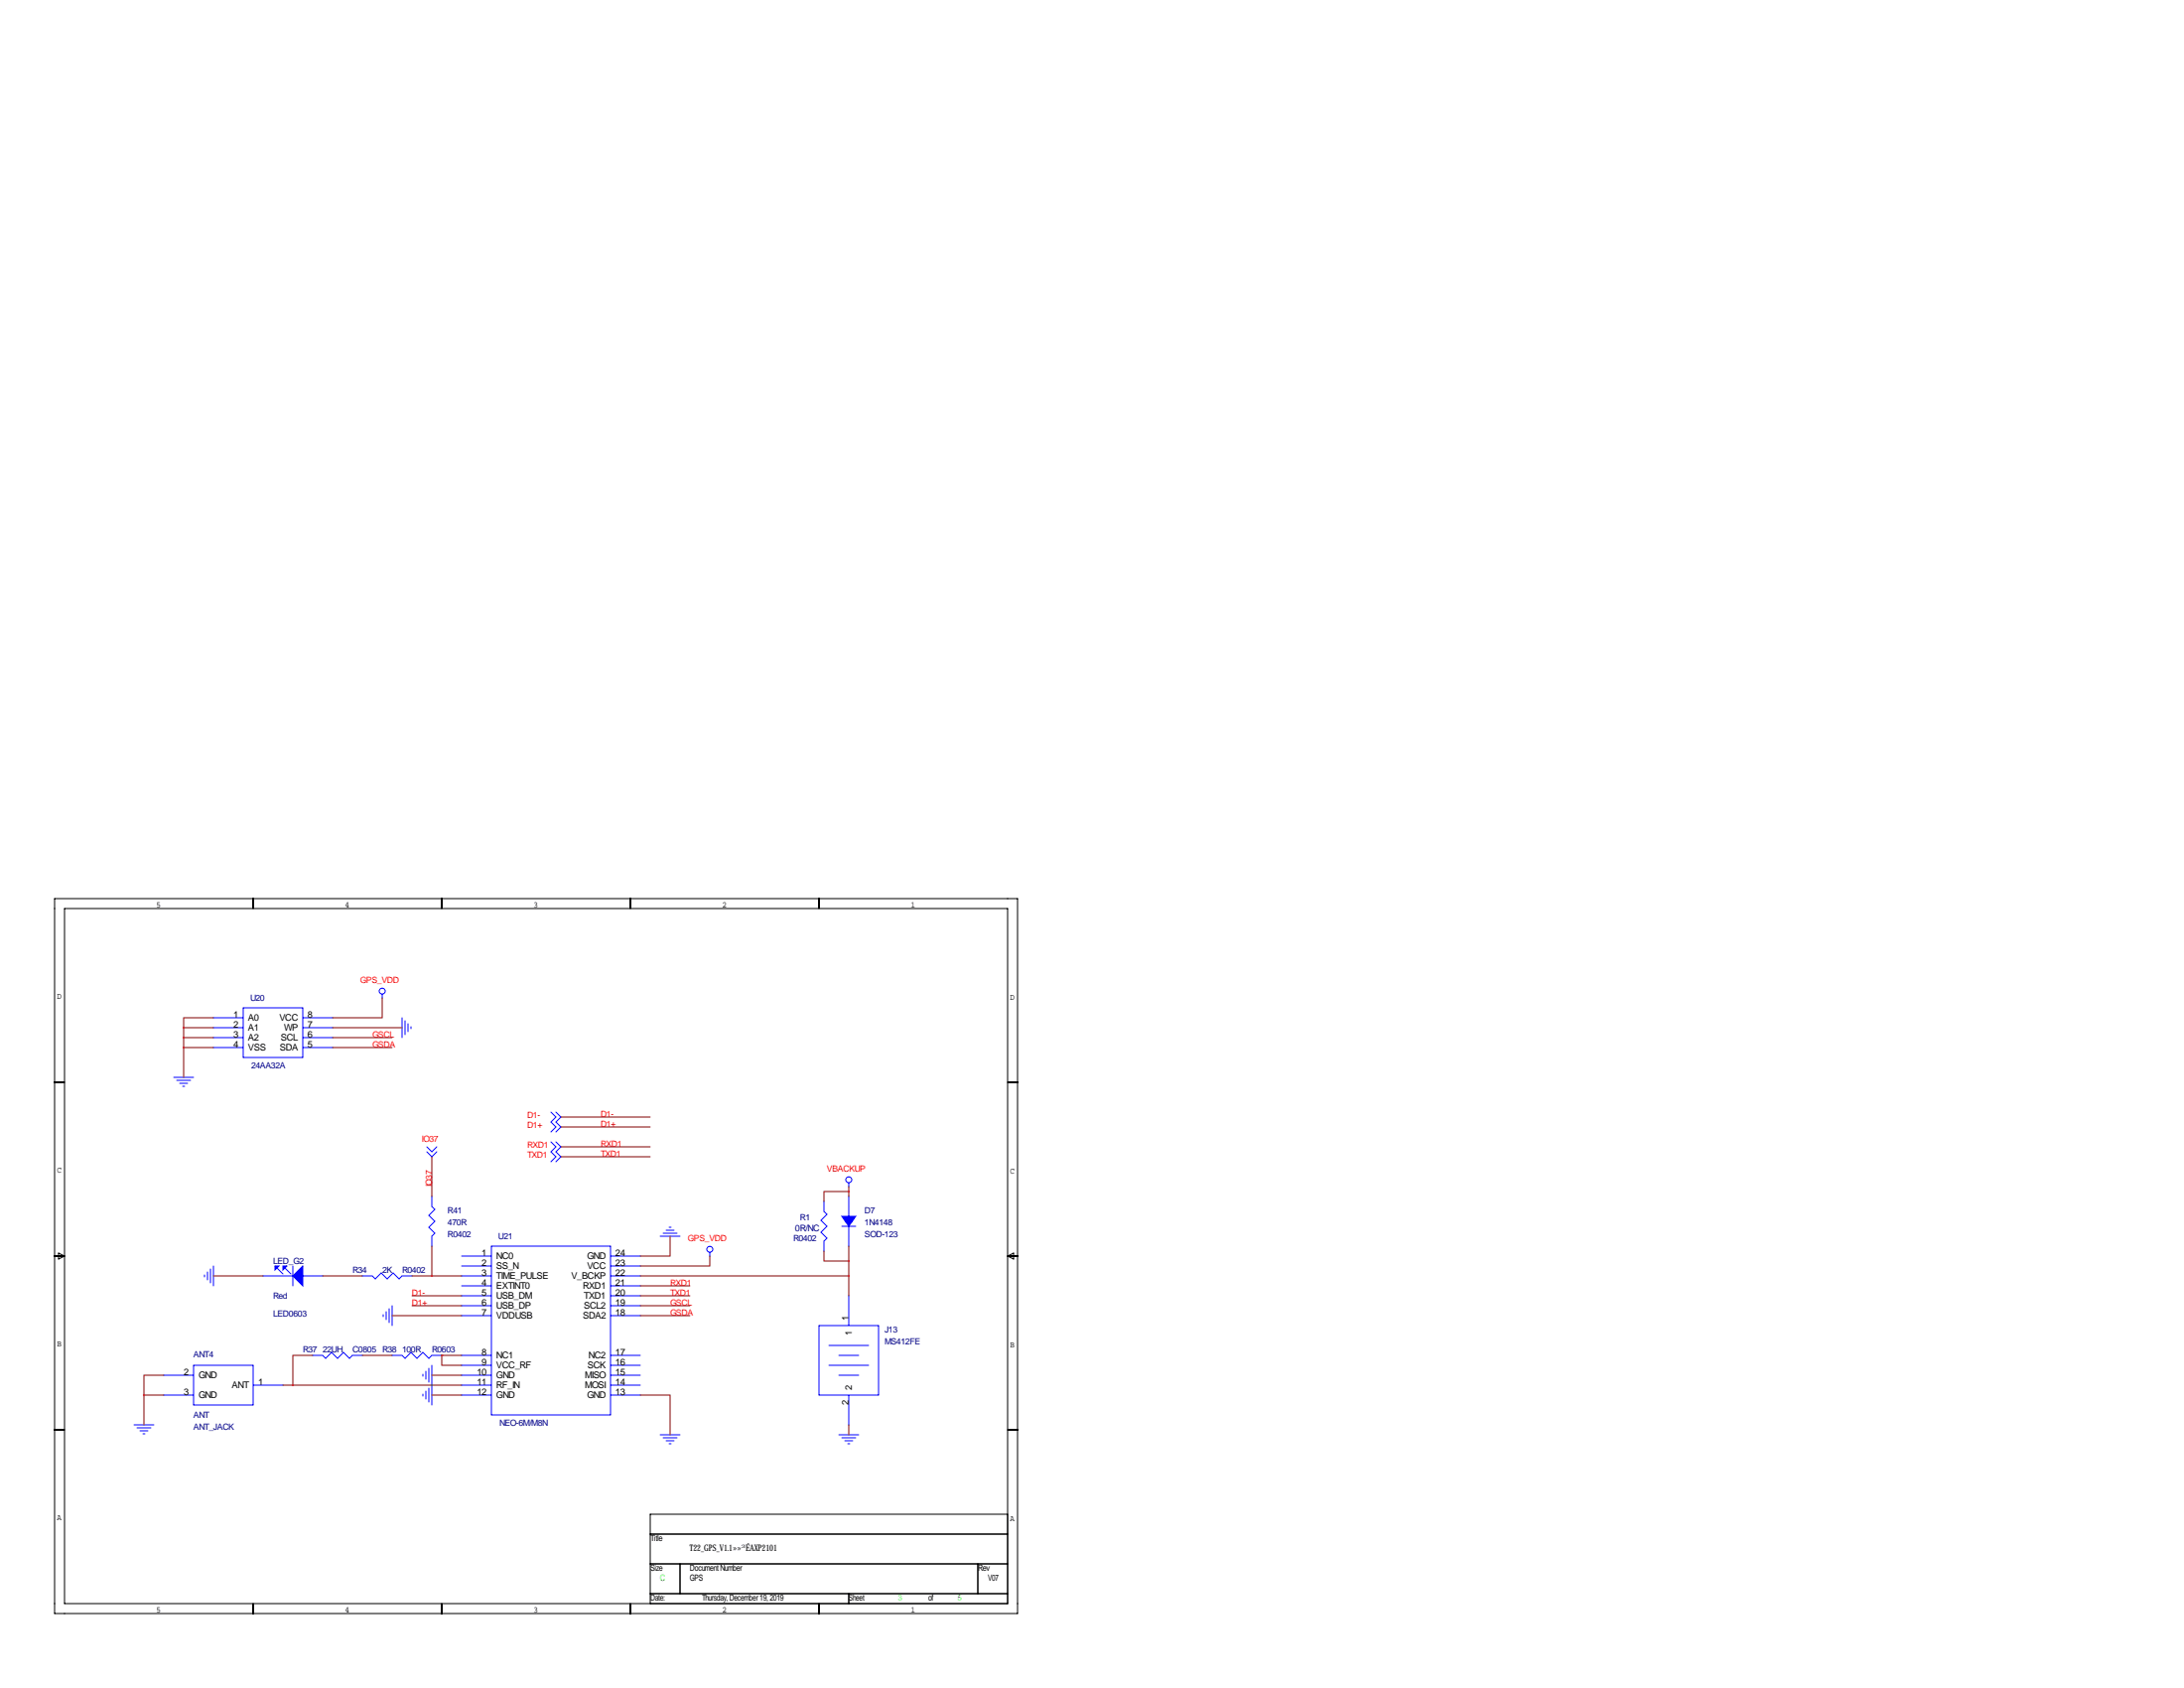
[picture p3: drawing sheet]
<svg xmlns="http://www.w3.org/2000/svg" width="559mm" height="432mm" viewBox="0 0 559 432" stroke-linecap="round" stroke-linejoin="round" font-family="sans-serif">
<g fill="none" stroke="#000" stroke-width=".25">
<path d="M14 229.9h246.3v182.8h-246.3zM16.5 232.4h241.3v177.8h-241.3zM64.8 229.9v2.5M113 229.9v2.5M161.3 229.9v2.5M209.5 229.9v2.5M14 276.9h2.5M257.8 276.9h2.5M14 321.3h2.5M15 320.5l1.5 .8-1.5 .8zM257.8 321.3h2.5M257.8 321.3l1.5-.8v1.6z"/>
<path d="M14 365.8h2.5M257.8 365.8h2.5M166.4 392.4h91.4M257.8 387.3h-91.4v22.9M64.8 410.2v2.5M113 410.2v2.5M161.3 410.2v2.5M166.4 400h91.4M166.4 407.7h91.4M174 400v7.7M209.5 410.2v2.5M217.2 407.7v2.5"/>
<path d="M250.2 400v7.7"/>
</g>
<g fill="none" stroke="#00f" stroke-width=".25">
<path d="M62.2 257.8h15.3v12.7h-15.3zM97.8 254.3v1M44.4 275.6h5.1M45.2 276.4h3.6M46 277.1h2M46.7 277.9h.5M54.6 260.3h7.6M54.6 262.9h7.6M54.6 265.4h7.6M54.6 268h7.6M77.5 260.3h7.6M77.5 262.9h7.6"/>
<path d="M77.5 265.4h7.6M77.5 268h7.6M102.9 260.3v5.1M103.6 261.1v3.6M104.4 261.9v2M105.2 262.6v.5M109.2 294.6l1.3 1.3 1.3-1.3M109.2 293.4l1.3 1.2 1.3-1.2M141 284.5l1.2 1.3-1.2 1.2 1.2 1.3-1.2 1.3M141 292.1l1.2 1.3-1.2 1.2 1.2 1.3-1.2 1.3M142.2 284.5l1.3 1.3-1.3 1.2 1.3 1.3-1.3 1.3M142.2 292.1l1.3 1.3-1.3 1.2 1.3 1.3-1.3 1.3"/>
<path d="M110.5 306.1v2.5l.8 .8-1.6 1.5 1.6 1.5-1.6 1.5 1.6 1.6-.8 .7v2.6M125.7 318.8h30.5v43.1h-30.5zM168.9 316.2h5.1M169.7 315.5h3.5M170.4 314.7h2.1M171.2 313.9h.5M210.8 307.3v2.6l.8 .7-1.5 1.6 1.5 1.5-1.5 1.5 1.5 1.5-.8 .8v2.5M215.4 313.7h3.5M217.2 302.5v1M217.2 306.1v5M217.2 313.7v5.1M52.3 326.1v.5"/>
<path d="M53.1 325.4v2M53.8 324.6v3.6M54.6 323.8v5.1M67.3 326.4h7.6M70.9 324.4l1.5 1.5M72.9 324.4l1.5 1.5M74.9 323.8v5.1M77.5 326.4h5M92.7 326.4h2.5l.8 .8 1.5-1.6 1.6 1.6 1.5-1.6 1.5 1.6 .8-.8h2.5M98 336.3v.5M98.8 335.5v2.1M99.6 334.8v3.5"/>
<path d="M100.3 334v5.1M118.1 326.4h7.6M118.1 321.3h7.6M118.1 323.8h7.6M118.1 328.9h7.6M118.1 331.5h7.6M118.1 334h7.6M118.1 336.5h7.6M156.2 326.4h7.6M156.2 321.3h7.6M156.2 323.8h7.6M156.2 328.9h7.6"/>
<path d="M156.2 331.5h7.6M156.2 334h7.6M156.2 336.5h7.6M181.6 320.3v1M209.5 339.1h15.3v17.8h-15.3zM217.2 331.5v7.6M41.9 351.8h7.6M41.9 356.9h7.6M49.5 349.2h15.3v10.2h-15.3zM64.8 354.3h7.6M80 346.7h2.5l.8 .8 1.5-1.6 1.6 1.6 1.5-1.6 1.5 1.6 .8-.8h2.5M100.3 346.7h2.6l.7 .8 1.6-1.6 1.5 1.6 1.5-1.6 1.5 1.6 .8-.8h2.5"/>
<path d="M108.2 351.5v.5M108.2 356.6v.5M109 350.8v2M109 355.9v2M109.7 350v3.6M109.7 355.1v3.5M110.5 349.2v10.2M118.1 346.7h7.6M118.1 349.2h7.6M118.1 351.8h7.6M118.1 356.9h7.6M118.1 354.3h7.6"/>
<path d="M156.2 346.7h7.6M156.2 349.2h7.6M156.2 351.8h7.6M156.2 356.9h7.6M156.2 354.3h7.6M212.1 344.2h10.1M212.1 349.2h10.1M214.6 346.7h5.1M214.6 351.8h5.1M217.2 356.9v7.6M34.3 364.5h5.1M35.1 365.3h3.5"/>
<path d="M35.8 366h2M36.6 366.8h.5M168.9 367h5.1M169.7 367.8h3.5M170.4 368.6h2.1M171.2 369.3h.5M214.6 367h5.1M215.4 367.8h3.5M216.2 368.6h2M216.9 369.3h.5"/>
<circle cx="97.8" cy="253.5" r=".76"/>
<circle cx="181.6" cy="319.6" r=".76"/>
<circle cx="217.2" cy="301.8" r=".76"/>
</g>
<g fill="#00f" stroke="#00f" stroke-width=".25">
<path d="M215.4 311.1h3.5l-1.7 2.6z"/>
<path d="M74.9 326.4l2.6-2.6v5.1z"/>
<path d="M72.4 323.8h1l-1 1.1z"/>
<path d="M70.4 323.8h1l-1 1.1z"/>
</g>
<g fill="none" stroke="#800000" stroke-width=".25">
<path d="M97.8 255.3v5h-12.7M47 268h7.6M47 265.4h7.6M47 262.9h7.6M47 262.9v12.7M54.6 260.3h-7.6v2.6M85.1 268h15.2M85.1 265.4h15.2M85.1 262.9h17.8M110.5 295.9v10.2M143.5 295.9h22.9M143.5 293.4h22.9"/>
<path d="M143.5 288.3h22.9M143.5 285.8h22.9M110.5 318.8v7.6M171.4 316.2v5.1h-7.6M217.2 304.8v1.3M217.2 304.8h-6.4v2.5M217.2 303.5v1.3M217.2 318.8v12.7M54.6 326.4h12.7M82.5 326.4h10.2M100.3 336.5h17.8M105.4 334h12.7"/>
<path d="M105.4 326.4h12.7M105.4 331.5h12.7M163.8 336.5h12.7M163.8 334h12.7M163.8 326.4h53.4M163.8 331.5h12.7M163.8 328.9h12.7M181.6 321.3v2.5h-17.8M210.8 320v2.6h6.4M36.8 356.9h5.1M36.8 356.9v7.6M41.9 351.8h-5.1v5.1"/>
<path d="M72.4 354.3h45.7M80 346.7h-5.1v7.6M92.7 346.7h7.6M110.5 356.9h7.6M110.5 351.8h7.6M113 346.7v2.5h5.1M113 346.7h.1M113 346.7h5.1M163.8 356.9h7.6v10.1M217.2 364.5v2.5"/>
</g>
<g font-size="2.4">
<text x="59.7" y="260.3">1</text>
<text x="59.7" y="262.9">2</text>
<text x="63.5" y="261.1">A0</text>
<text x="63.5" y="263.7">A1</text>
<text x="71.5" y="261.1">VCC</text>
<text x="72.7" y="263.7">WP</text>
<text x="78.7" y="262.9">7</text>
<text x="78.7" y="260.3">8</text>
<text x="59.7" y="265.4">3</text>
<text x="59.7" y="268">4</text>
<text x="63.5" y="266.2">A2</text>
<text x="63.5" y="268.8">VSS</text>
<text x="71.6" y="268.8">SDA</text>
<text x="71.9" y="266.2">SCL</text>
<text x="78.7" y="268">5</text>
<text x="78.7" y="265.4">6</text>
<text x="123.2" y="321.3">1</text>
<text x="123.2" y="323.8">2</text>
<text x="127" y="322.1">NC0</text>
<text x="150.2" y="322.1">GND</text>
<text x="157.5" y="323.8">23</text>
<text x="157.5" y="321.3">24</text>
<text x="123.2" y="326.4">3</text>
<text x="123.2" y="328.9">4</text>
<text x="127" y="324.6">SS_N</text>
<text x="127" y="327.2">TIME_PULSE</text>
<text x="127" y="329.7">EXTINT0</text>
<text x="146.2" y="327.2">V_BCKP</text>
<text x="149.1" y="329.7">RXD1</text>
<text x="150.2" y="324.6">VCC</text>
<text x="157.5" y="328.9">21</text>
<text x="157.5" y="326.4">22</text>
<text x="123.2" y="331.5">5</text>
<text x="123.2" y="334">6</text>
<text x="127" y="332.3">USB_DM</text>
<text x="127" y="334.8">USB_DP</text>
<text x="149.4" y="334.8">SCL2</text>
<text x="149.4" y="332.3">TXD1</text>
<text x="157.5" y="334">19</text>
<text x="157.5" y="331.5">20</text>
<text x="123.2" y="336.5">7</text>
<text x="127" y="337.3">VDDUSB</text>
<text x="149.1" y="337.3">SDA2</text>
<text x="157.5" y="336.5">18</text>
<text x="217.2" y="337.8" transform="rotate(-90 217.2 337.8)">1</text>
<text x="218" y="341.6" transform="rotate(-90 218 341.6)">1</text>
<text x="123.2" y="346.7">8</text>
<text x="127" y="347.5">NC1</text>
<text x="150.6" y="347.5">NC2</text>
<text x="157.5" y="346.7">17</text>
<text x="47" y="351.8">2</text>
<text x="50.8" y="352.6">GND</text>
<text x="122" y="351.8">10</text>
<text x="123.2" y="349.2">9</text>
<text x="127" y="350">VCC_RF</text>
<text x="127" y="352.6">GND</text>
<text x="149.7" y="352.6">MISO</text>
<text x="150.4" y="350">SCK</text>
<text x="157.5" y="351.8">15</text>
<text x="157.5" y="349.2">16</text>
<text x="47" y="356.9">3</text>
<text x="50.8" y="357.7">GND</text>
<text x="59.3" y="355.1">ANT</text>
<text x="66" y="354.3">1</text>
<text x="122" y="354.3">11</text>
<text x="122" y="356.9">12</text>
<text x="127" y="355.1">RF_IN</text>
<text x="127" y="357.7">GND</text>
<text x="149.7" y="355.1">MOSI</text>
<text x="150.2" y="357.7">GND</text>
<text x="157.5" y="356.9">13</text>
<text x="157.5" y="354.3">14</text>
<text x="217.2" y="359.4" transform="rotate(-90 217.2 359.4)">2</text>
<text x="218" y="355.6" transform="rotate(-90 218 355.6)">2</text>
</g>
<text font-size="2.3" fill="#000080" x="203.5" y="315">0R/NC</text>
<text font-size="2.3" x="176.5" y="396.7">T22_GPS_V1.1»»³ÉAXP2101</text>
<g font-size="2.2">
<text x="40" y="232.2">5</text>
<text x="88.3" y="232.2">4</text>
<text x="136.6" y="232.2">3</text>
<text x="184.8" y="232.2">2</text>
<text x="233.1" y="232.2">1</text>
<text x="14.6" y="255.5">D</text>
<text x="258.5" y="255.8">D</text>
<text x="14.6" y="300">C</text>
<text x="258.5" y="300.2">C</text>
<text x="14.6" y="344.4">B</text>
<text x="258.5" y="344.7">B</text>
<text x="14.6" y="388.9">A</text>
<text x="258.5" y="389.1">A</text>
<text x="166.4" y="394.2">Title</text>
<text x="166.4" y="401.8">Size</text>
<text x="176.5" y="401.8">Document Number</text>
<text x="250.2" y="401.8">Rev</text>
<text x="176.5" y="404.4">GPS</text>
<text x="252.7" y="404.4">V07</text>
<text x="40" y="412.5">5</text>
<text x="88.3" y="412.5">4</text>
<text x="136.6" y="412.5">3</text>
<text x="166.4" y="409.4">Date:</text>
<text x="179.6" y="409.4">Thursday, December 19, 2019</text>
<text x="184.8" y="412.5">2</text>
<text x="217.2" y="409.4">Sheet</text>
<text x="233.1" y="412.5">1</text>
<text x="237.5" y="409.4">of</text>
</g>
<g font-size="2.2" fill="#f00">
<text x="92.2" y="251.5">GPS_VDD</text>
<text x="95.2" y="268">GSDA</text>
<text x="95.2" y="265.4">GSCL</text>
<text x="134.9" y="286">D1-</text>
<text x="153.7" y="285.8">D1-</text>
<text x="107.9" y="292.1">IO37</text>
<text x="134.9" y="288.5">D1+</text>
<text x="134.9" y="293.6">RXD1</text>
<text x="153.7" y="293.4">RXD1</text>
<text x="153.7" y="288.3">D1+</text>
<text x="134.9" y="296.2">TXD1</text>
<text x="153.7" y="295.9">TXD1</text>
<text x="211.6" y="299.7">VBACKUP</text>
<text x="110.5" y="303.5" transform="rotate(-90 110.5 303.5)">IO37</text>
<text x="176" y="317.5">GPS_VDD</text>
<text x="171.4" y="328.9">RXD1</text>
<text x="105.4" y="334">D1+</text>
<text x="105.4" y="331.5">D1-</text>
<text x="171.4" y="334">GSCL</text>
<text x="171.4" y="331.5">TXD1</text>
<text x="171.4" y="336.5">GSDA</text>
</g>
<g font-size="2.2" fill="#000080">
<text x="64" y="256">U20</text>
<text x="64.3" y="273.3">24AA32A</text>
<text x="114.6" y="310.4">R41</text>
<text x="221.2" y="310.4">D7</text>
<text x="114.6" y="316.5">R0402</text>
<text x="114.6" y="313.4">470R</text>
<text x="127.5" y="317">U21</text>
<text x="202.9" y="317.5">R0402</text>
<text x="204.7" y="312.2">R1</text>
<text x="221.2" y="316.5">SOD-123</text>
<text x="221.2" y="313.4">1N4148</text>
<text x="69.8" y="323.3">LED_G2</text>
<text x="90.2" y="325.6">R34</text>
<text x="97.8" y="325.6">2K</text>
<text x="102.9" y="325.6">R0402</text>
<text x="69.8" y="332.2">Red</text>
<text x="69.8" y="336.8">LED0603</text>
<text x="226.3" y="340.9">J13</text>
<text x="49.5" y="347.2">ANT4</text>
<text x="77.5" y="345.9">R37</text>
<text x="82.5" y="345.9">22UH</text>
<text x="90.2" y="345.9">C0805</text>
<text x="97.8" y="345.9">R38</text>
<text x="102.9" y="345.9">100R</text>
<text x="110.5" y="345.9">R0603</text>
<text x="226.3" y="343.9">MS412FE</text>
<text x="49.5" y="365.8">ANT_JACK</text>
<text x="49.5" y="362.7">ANT</text>
<text x="127.8" y="364.7">NEO-6M/M8N</text>
</g>
<g font-size="2.2" fill="#0f0">
<text x="168.9" y="404.4">C</text>
<text x="229.9" y="409.4">3</text>
<text x="245.1" y="409.4">5</text>
</g>
</svg>
